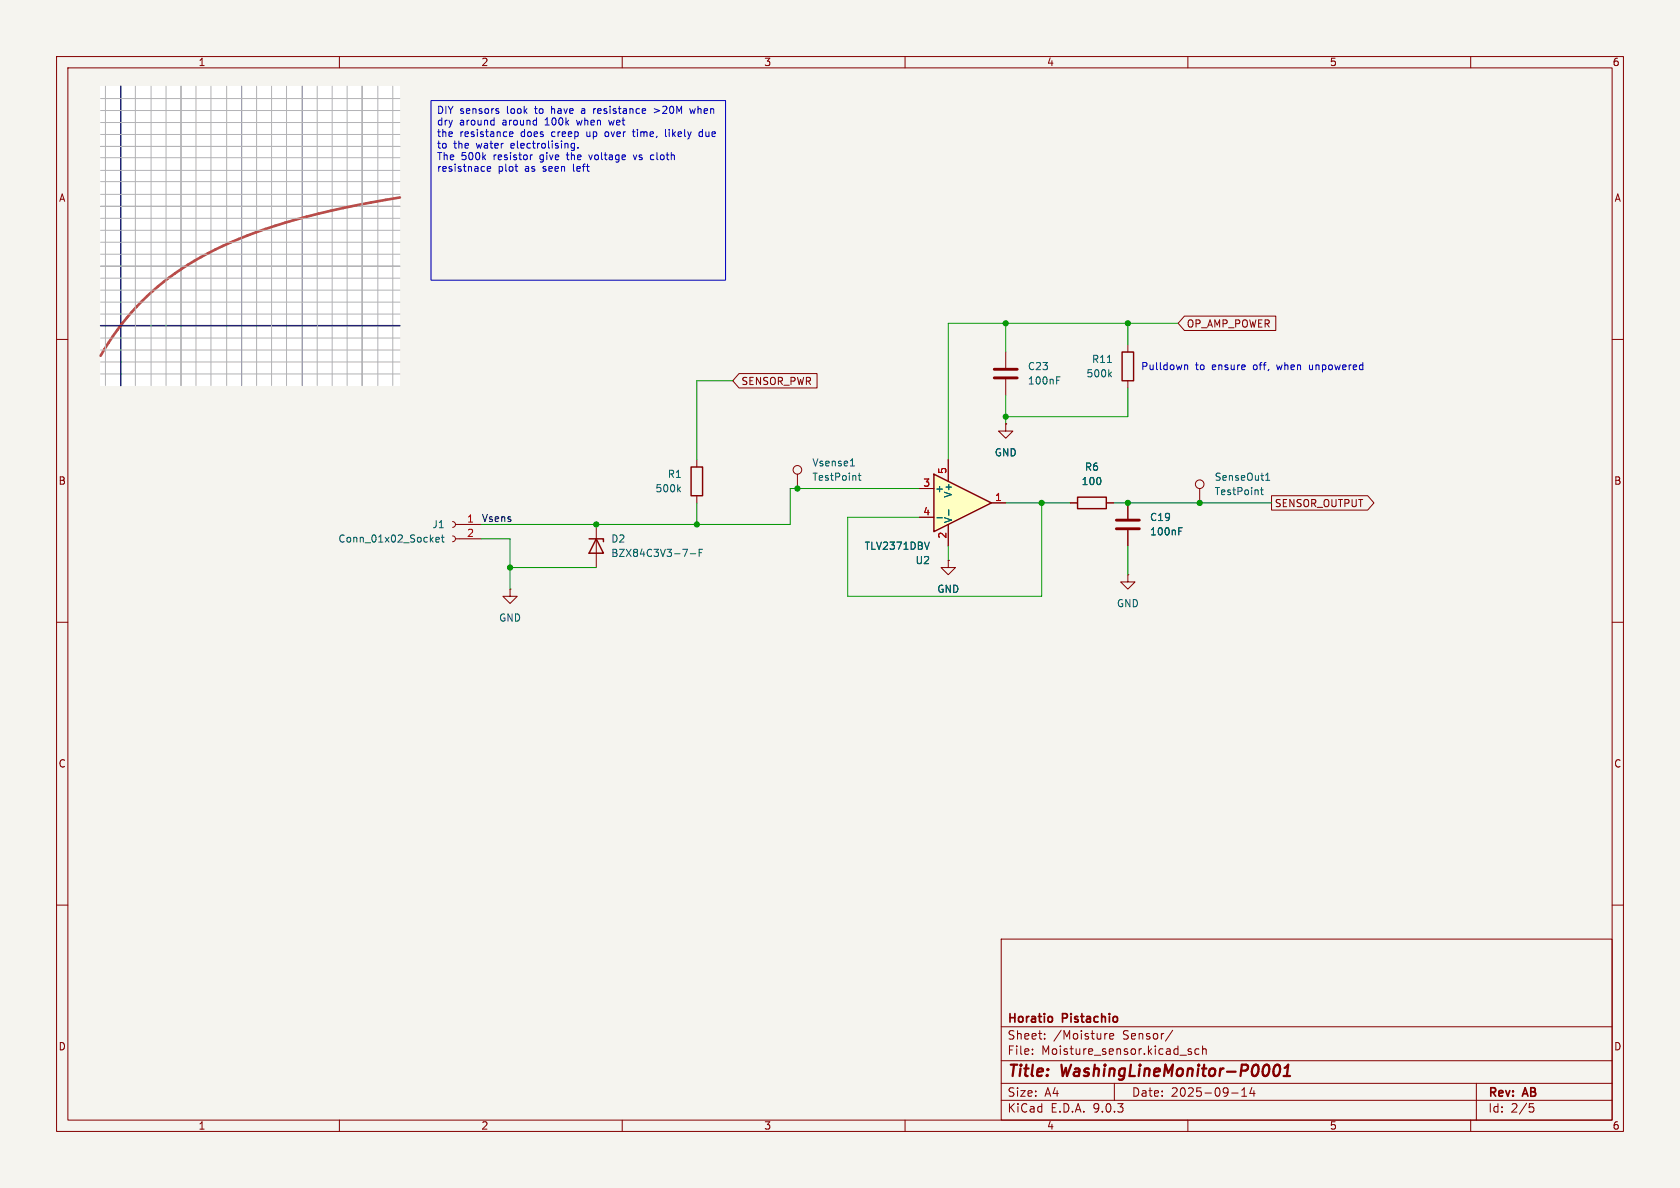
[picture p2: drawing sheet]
<svg xmlns="http://www.w3.org/2000/svg" width="297mm" height="210mm" viewBox="0 0 297 210" stroke-linecap="round" stroke-linejoin="round" font-family="sans-serif">
<path d="M0 0h297v210h-297z" fill="#f5f4ef" stroke="#f5f4ef" stroke-width=".18"/>
<g fill="none" stroke="#840000" stroke-width=".18">
<path d="M10 10h277v190h-277zM12 12h273v186h-273zM60 10v2M110 10v2M160 10v2M210 10v2M260 10v2M10 60h2M285 60h2M10 110h2M285 110h2M10 160h2"/>
<path d="M177 166h108v32h-108zM285 160h2M60 198v2M110 198v2M160 198v2M177 194.5h108M177 191.5h108M177 187.5h108M177 181.5h108M182.5 186.3v.1M182.5 185.5v.1M184.7 183.6v.1"/>
<path d="M184.7 182.8v.1M195.7 182.7l-.2 .1M196.2 183.2l.7-.1-.1-.3-.4-.1-.2 .2v.7h.6M197 191.5v3M207.3 182.1l-1.3 2M210 198v2M210.6 185.5l-.4-.1-.2 .2 .1 .2 .5 .2v.3h-.6M212 185.5l-.5-.1-.3 .3v.4l.2 .2h.6M212.6 185.5l.2-.1 .4 .1v.9M212.6 184.9v1.5M217.7 193.2h1.2M219.5 193.8h.9"/>
<path d="M219.5 192.7l.5-.4v1.5M221.3 192.2l-.3 1.1h.9M221.7 192.8v1M260 198v2M261 191.5v6.5M270.4 195.1h.7M270.5 195.7h.4l.3 .3-.2 .5-.5 .1"/>
</g>
<path d="M225.4 188.4a.46 .46 0 0 1 .5-.2 .46 .46 0 0 1 .4 .4 1.15 1.15 0 0 1-.8 1.6l-.2-.1a1.54 1.54 0 0 1 .1-1.7zM226.9 190.2h1.2M227.1 188.8l.6-.6-.2 2" fill="none" stroke="#840000" stroke-width=".4"/>
<path d="M185.9 179.8l.2 .2v.4l-.2 .2" fill="none" stroke="#840000" stroke-width=".3"/>
<path d="M17.8 15.2h52.9v53h-52.9z" fill="#fff"/>
<path d="M80 92.2l.4 .2 .1 .3-.1 .4-.4 .1M80 94.7l.4 .2 .1 .4-.1 .3-.4 .2M80.5 92.7h4.6M80.5 95.3h4.6M167.6 99.1v1.2h-1.2l1.2 1.3 1.3-1.3h-1.3M167.6 99.1h.1M90.2 104.1v1.3h-1.3l1.3 1.3 1.2-1.3h-1.2M90.2 104.1h.1" fill="none" stroke="#840000" stroke-width=".18"/>
<path d="M77.1 95.4l.6-.1-.1-.3h-.4l-.1 .2v.6h.5M78 95h.5M78.2 94.6v1l.3 .2" fill="none" stroke="#006464" stroke-width=".18"/>
<path d="M165.1 83.8l10.2 5.1-10.2 5.1z" fill="#ffffc2"/>
<path d="M198.4 62.2h2v5.1h-2zM104.1 95.3h2.6v.5M105.4 95.3l1.3 2.5h-2.6zM122.2 82.6h2v5h-2zM165.1 83.8l10.2 5.1-10.2 5.1zM190.5 87.9h5.1v2h-5.1z" fill="none" stroke="#840000" stroke-width=".25"/>
<g fill="none" stroke="#840000" stroke-width=".18">
<path d="M209.4 55.9h16.1v2.5h-16.1l-1.1-1.2zM130.7 66h13.7v2.6h-13.7l-1.2-1.3zM177.8 74.9v1.3h-1.3l1.3 1.3 1.3-1.3h-1.3M177.8 74.9h.1M177.8 62.2v2.8M177.8 67.1v2.8M199.4 61v1.2M199.4 67.3v1.3M105.4 92.7v7.6M123.2 81.3v1.3M123.2 87.6v1.3M141 83.8v2.6"/>
<path d="M162.6 86.4h2.5M162.6 91.4h2.5M167.6 99.1h.1M167.6 81.3v3.8M167.6 92.7v3.8M175.3 88.9h2.5M189.2 88.9h1.3M195.6 88.9h1.2M199.4 88.9v2.8M199.4 93.7v2.8M212.1 86.4v2.5M224.8 87.6h17l1.1 1.3-1.1 1.3h-17z"/>
<path d="M199.4 101.6v1.3h-1.3l1.3 1.2 1.3-1.2h-1.3M199.4 101.6h.1"/>
<circle cx="141" cy="83.1" r=".76"/>
<circle cx="212.1" cy="85.6" r=".76"/>
</g>
<g fill="none" stroke="#006464" stroke-width=".18">
<path d="M186.8 67.2h.4M186.8 66.6h.6M195.8 64.1h.7M196.1 66.1l.4 .5M196.5 65.8l-.5 .5M119.9 86.5l.4 .4M120.3 86.1l-.5 .5M122 97.9h1M123.6 97.7h.4M124.2 97.1h-.6v1.3M150.3 82.4h.8M150.6 81.3l.1-.2v1.3"/>
<path d="M151.7 84.1h.5M151.9 83.6v1.1l.3 .2M164.3 95.8l-.4 1.3M165.6 91.5h1M167.7 90.1v1M208.4 93.9h.4M208.4 93.3h.6M222.8 86.6h.5M223 86.2v1.1l.3 .1M223.8 84.9h.7M223.8 84l.3-.4v1.3"/>
</g>
<path d="M175.8 65.3h4M175.8 66.8h4M197.4 91.9h4M197.4 93.5h4" fill="none" stroke="#840000" stroke-width=".51"/>
<g fill="none" stroke="#b3b3b3" stroke-width=".18">
<path d="M17.8 17.4h52.9M17.8 19.5h52.9M18.6 15.2v53M23.9 15.2v53M26.7 15.2v53M29.4 15.2v53M32 15.2v53M34.6 15.2v53M37.3 15.2v53M40.1 15.2v53M42.7 15.2v53M45.4 15.2v53"/>
<path d="M48 15.2v53M50.7 15.2v53M53.4 15.2v53M56.1 15.2v53M58.7 15.2v53M61.4 15.2v53M64 15.2v53M66.8 15.2v53M69.4 15.2v53M17.8 27.9h52.9M17.8 23.8h52.9M17.8 21.7h52.9"/>
<path d="M17.8 25.9h52.9M17.8 38.6h52.9M17.8 34.4h52.9M17.8 36.5h52.9M17.8 32.1h52.9M17.8 30.1h52.9M17.8 59.8h52.9M17.8 53.4h52.9M17.8 55.5h52.9M17.8 51.3h52.9M17.8 44.9h52.9M17.8 49.2h52.9"/>
<path d="M17.8 47.1h52.9M17.8 42.8h52.9M17.8 40.7h52.9M17.8 64h52.9M17.8 66.1h52.9M17.8 61.9h52.9"/>
</g>
<path d="M32 15.2v53M42.7 15.2v53M53.4 15.2v53M64 15.2v53M17.8 25.9h52.9M17.8 36.5h52.9M17.8 47.1h52.9" fill="none" stroke="#929292" stroke-width=".18"/>
<path d="M70.7 34.9a125.2 125.2 0 0 0-29.9 8 46.5 46.5 0 0 0-23 20" fill="none" stroke="#c74440" stroke-width=".46"/>
<path d="M21.4 15.2v53M17.8 57.6h52.9" fill="none" stroke="#1a1a1a" stroke-width=".26"/>
<g fill="none" stroke="#009600" stroke-width=".18">
<path d="M177.8 57.2v5M199.4 57.2v3.8M208.3 57.2h-40.7v24.1M129.5 67.3h-6.3v14M177.8 69.9v5M199.4 68.6v5.1h-21.6M85.1 95.3h5.1v8.8M123.2 88.9v3.8M162.6 86.4h-22.9v6.3h-54.6M167.6 96.5v2.6M177.8 88.9h11.4M184.1 88.9v16.5h-34.2v-14h12.7"/>
<path d="M196.8 88.9h28M199.4 96.5v5.1M90.2 100.3h15.2"/>
</g>
<g fill="none" stroke="#0000c2" stroke-width=".18">
<path d="M76.2 17.8h52.1v31.7h-52.1zM88 19.6l.2 .2-.2 .3M88 19.2l.1 .1M103 19.2l-.2 .1M103 19.6l-.2 .2 .2 .3M105.3 19.2l-.3 .3M115.7 19.2l.9 .4-.9 .3M121.9 19.2l.3 .9 .2-.6 .3 .6 .2-.9M86.1 29.9l.6-.2v-.2l-.4-.1-.2 .2 .1 .6h.5M87.2 21.3h.2M87.4 20.8v1.3M87.4 22l-.2 .1"/>
<path d="M90.1 23.7l.6-.1-.1-.2-.3-.1-.2 .2v.6h.5M91 29.4h.5M91.4 30.3h.1M93.8 27.5v.1M101 25.5v.6l.2 .1 .4-.1M101.6 25.3v1.1l-.3 .2h-.3M102.2 26.1v.1M104.1 27.4l.3 .8M107.1 23.4l-.2 .1 .2 .6M107.6 21.3l.3 .8M111.8 23.3h.5M112 27.4l.3 .8 .3-.8"/>
<path d="M112 22.9v1.1l.3 .1M115.1 28.2h.5M115.1 27.4h.5M117.7 22.9v1.1l.1 .1M124.2 23.4l-.4-.1-.2 .2 .1 .6h.5M124.2 22.9v1.2M209.4 64.5v.9M209.4 64.6l.2-.1 .3 .1 .1 .8M231.5 64.5v.7l.2 .2"/>
</g>
<g fill="#009600" stroke="#009600" stroke-width=".18">
<circle cx="123.2" cy="92.7" r=".46"/>
<circle cx="105.4" cy="92.7" r=".46"/>
<circle cx="90.2" cy="100.3" r=".46"/>
<circle cx="199.4" cy="57.2" r=".46"/>
<circle cx="177.8" cy="57.2" r=".46"/>
<circle cx="177.8" cy="73.7" r=".46"/>
<circle cx="184.1" cy="88.9" r=".46"/>
<circle cx="141" cy="86.4" r=".46"/>
<circle cx="199.4" cy="88.9" r=".46"/>
<circle cx="212.1" cy="88.9" r=".46"/>
</g>
<g font-size="2.8" fill="#840000">
<text x="178" y="190.9">Title:</text>
<text x="187.7" y="190.9">WashingLineMonitor-P0001</text>
</g>
<g font-size="2.1" fill="#840000">
<text x="178" y="184">Sheet:</text>
<text x="178" y="181.2">Horatio</text>
<text x="186.2" y="184">/Moisture</text>
<text x="187.9" y="181.2">Pistachio</text>
<text x="198.5" y="184">Sensor/</text>
<text x="178" y="186.7">File:</text>
<text x="184.1" y="186.7">Moisture_sensor.kicad_sch</text>
<text x="178" y="196.9">KiCad</text>
<text x="178" y="194.1">Size:</text>
<text x="184.7" y="194.1">A4</text>
<text x="185.7" y="196.9">E.D.A.</text>
<text x="193.3" y="196.9">9.0.3</text>
<text x="200" y="194.1">Date:</text>
<text x="207" y="194.1">2025-09-14</text>
<text x="263" y="194.3">Rev:</text>
<text x="263" y="196.9">Id:</text>
<text x="267.1" y="196.9">2/5</text>
<text x="269.4" y="194.3">AB</text>
</g>
<g font-size="1.8" fill="#840000">
<text x="35" y="11.9">1</text>
<text x="85" y="11.9">2</text>
<text x="135" y="11.9">3</text>
<text x="185" y="11.9">4</text>
<text x="235" y="11.9">5</text>
<text x="285" y="11.9">6</text>
<text x="10.3" y="35.9">A</text>
<text x="285.3" y="35.9">A</text>
<text x="209.7" y="58.1">OP_AMP_POWER</text>
<text x="131" y="68.3">SENSOR_PWR</text>
<text x="10.3" y="85.9">B</text>
<text x="225.3" y="89.9">SENSOR_OUTPUT</text>
<text x="285.3" y="85.9">B</text>
<text x="10.3" y="135.9">C</text>
<text x="285.3" y="135.9">C</text>
<text x="10.3" y="185.9">D</text>
<text x="285.3" y="185.9">D</text>
<text x="35" y="199.9">1</text>
<text x="85" y="199.9">2</text>
<text x="135" y="199.9">3</text>
<text x="185" y="199.9">4</text>
<text x="235" y="199.9">5</text>
<text x="285" y="199.9">6</text>
</g>
<g font-size="1.8" fill="#0000c2">
<text x="77.2" y="20.5">DIY sensors</text>
<text x="77.2" y="22.5">dry</text>
<text x="81.2" y="22.5">around</text>
<text x="88.9" y="22.5">around</text>
<text x="89.7" y="20.5">look</text>
<text x="94.9" y="20.5">to</text>
<text x="96.6" y="22.5">100k</text>
<text x="97.9" y="20.5">have</text>
<text x="102.5" y="22.5">when</text>
<text x="103.4" y="20.5">a</text>
<text x="105.8" y="20.5">resistance</text>
<text x="108.3" y="22.5">wet</text>
<text x="116.7" y="20.5">&gt;20M</text>
<text x="123.3" y="20.5">when</text>
<text x="77.2" y="24.5">the</text>
<text x="77.2" y="26.6">to</text>
<text x="77.2" y="28.6">The</text>
<text x="80.2" y="26.6">the</text>
<text x="81.3" y="24.5">resistance</text>
<text x="81.5" y="28.6">500k</text>
<text x="84.3" y="26.6">water</text>
<text x="87.4" y="28.6">resistor</text>
<text x="90.6" y="26.6">electrolising.</text>
<text x="92.2" y="24.5">does</text>
<text x="95.7" y="28.6">give</text>
<text x="97.8" y="24.5">creep</text>
<text x="100.7" y="28.6">the</text>
<text x="104.2" y="24.5">up</text>
<text x="104.8" y="28.6">voltage</text>
<text x="107.6" y="24.5">over</text>
<text x="112.8" y="24.5">time,</text>
<text x="112.9" y="28.6">vs</text>
<text x="116.1" y="28.6">cloth</text>
<text x="118.7" y="24.5">likely</text>
<text x="124.9" y="24.5">due</text>
<text x="77.2" y="30.7">resistnace</text>
<text x="88.1" y="30.7">plot</text>
<text x="92.9" y="30.7">as</text>
<text x="96.3" y="30.7">seen</text>
<text x="101.8" y="30.7">left</text>
<text x="201.6" y="65.6">Pulldown</text>
<text x="211.3" y="65.6">to</text>
<text x="214.4" y="65.6">ensure</text>
<text x="221.8" y="65.6">off,</text>
<text x="226.2" y="65.6">when</text>
<text x="232.1" y="65.6">unpowered</text>
</g>
<g font-size="1.8" fill="#006464">
<text x="181.6" y="65.6">C23</text>
<text x="192.9" y="64.4">R11</text>
<text x="181.6" y="68.2">100nF</text>
<text x="192" y="66.9">500k</text>
<text x="143.5" y="82.7">Vsense1</text>
<text x="175.8" y="80.9">GND</text>
<text x="191.7" y="83.4">R6</text>
<text x="115.8" y="87.2">500k</text>
<text x="118" y="84.7">R1</text>
<text x="143.5" y="85.2">TestPoint</text>
<text x="165.2" y="87.2">+</text>
<text x="168.5" y="88.1" transform="rotate(-90 168.5 88.1)">V+</text>
<text x="191.1" y="86">100</text>
<text x="214.6" y="85.2">SenseOut1</text>
<text x="214.6" y="87.7">TestPoint</text>
<text x="76.3" y="93.6">J1</text>
<text x="168.5" y="92.6" transform="rotate(-90 168.5 92.6)">V-</text>
<text x="203.2" y="94.8">100nF</text>
<text x="203.2" y="92.3">C19</text>
<text x="59.7" y="96.1">Conn_01x02_Socket</text>
<text x="108" y="96.1">D2</text>
<text x="108" y="98.7">BZX84C3V3-7-F</text>
<text x="152.8" y="97.4">TLV2371DBV</text>
<text x="161.8" y="99.9">U2</text>
<text x="165.6" y="105">GND</text>
<text x="197.4" y="107.5">GND</text>
<text x="88.1" y="110.1">GND</text>
</g>
<g font-size="1.8" fill="#a90000">
<text x="167.4" y="83.9" transform="rotate(-90 167.4 83.9)">5</text>
<text x="163.1" y="86.1">3</text>
<text x="175.8" y="88.6">1</text>
<text x="82.5" y="92.5">1</text>
<text x="82.5" y="95">2</text>
<text x="163.1" y="91.2">4</text>
<text x="167.4" y="95.3" transform="rotate(-90 167.4 95.3)">2</text>
</g>
<text font-size="1.8" fill="#0f0f0f" x="85.1" y="92.4">Vsens</text>
</svg>
